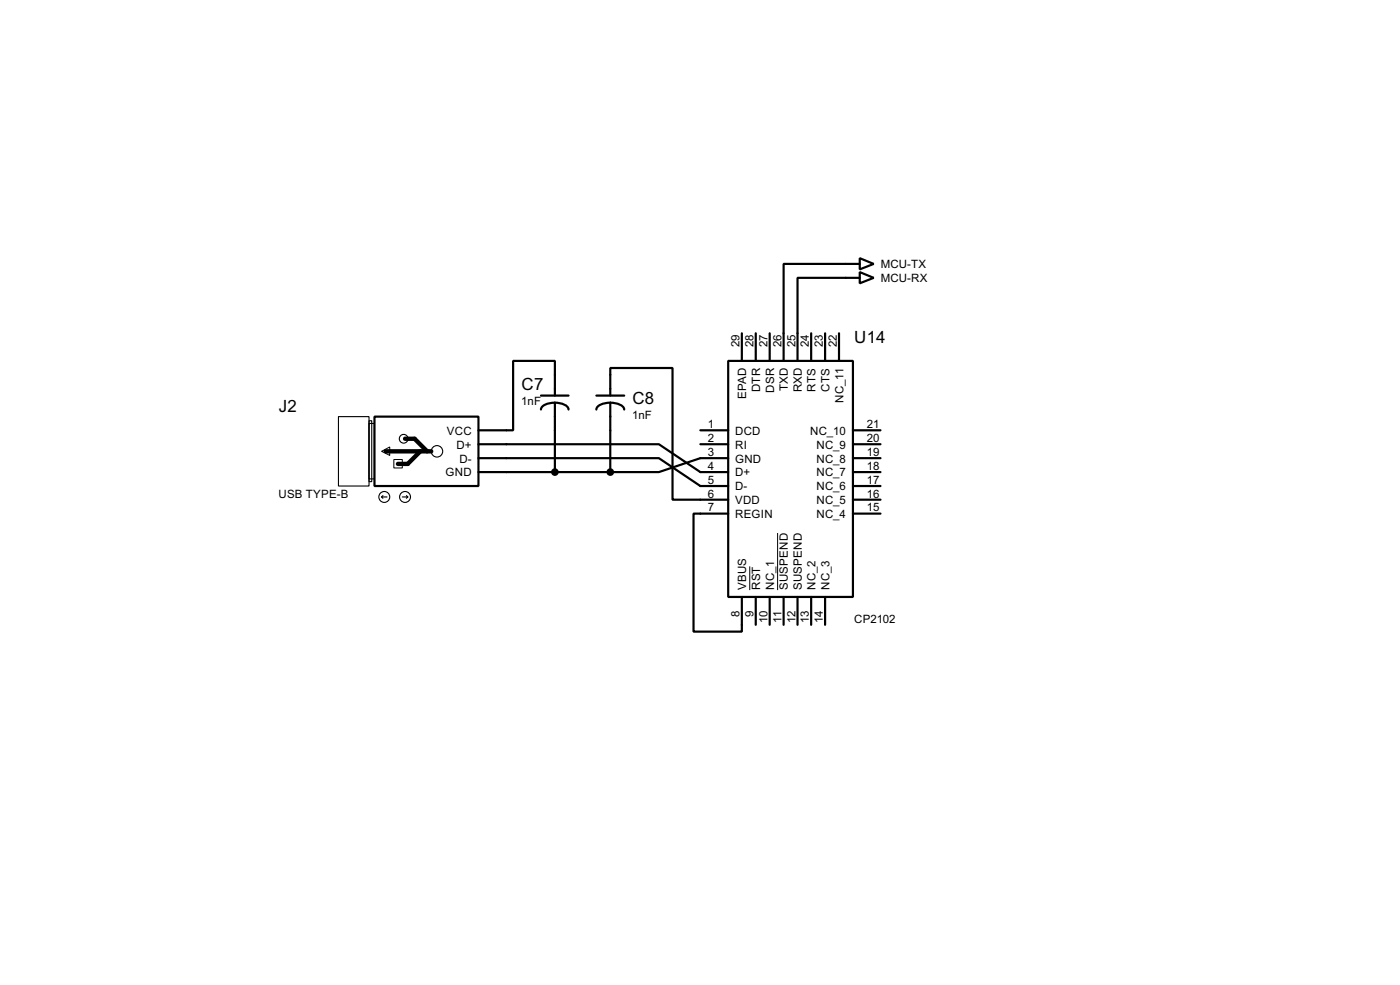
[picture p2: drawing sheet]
<svg xmlns="http://www.w3.org/2000/svg" width="256mm" height="180mm" viewBox="0 0 256 180" stroke-linecap="round" stroke-linejoin="round" font-family="sans-serif">
<g fill="none" stroke="#000" stroke-width=".4">
<path d="M157.5 47.3l2.6 1-2.6 1zM157.5 49.8l2.6 1.1-2.6 1zM157.5 48.3h-13.9v17.8M157.5 50.9h-11.4v15.2M68.6 76.3h19.1v12.7h-19.1zM99.1 72.4h5.1M101.7 72.4v-6.3h-7.7v12.7h-6.3M101.7 73.7a2.27 2.27 0 0 1 2.5 1.3M101.7 73.7a3.2 3.2 0 0 0-2.5 .9l-.1 .4M101.7 73.7v12.7M109.3 72.4h5.1M111.8 72.4v-5h11.4v24.1h10.2"/>
<path d="M111.8 73.7a3.3 3.3 0 0 1 2.4 .9l.2 .4M111.8 73.7a3.2 3.2 0 0 0-2.5 .9v.4M111.8 73.7v12.7M128.3 78.8h5.1M133.4 66.1h22.9v43.2h-22.9zM135.9 61v5.1M138.5 61v5.1M141 61v5.1M148.6 61v5.1M151.2 61v5.1M153.7 61v5.1M156.3 78.8h5"/>
<path d="M87.7 81.3h33l7.6 5.1h5.1M87.7 83.9h33l7.6 5.1h5.1M87.7 86.4h24.1M128.3 81.3h5.1M133.4 94h-6.3v21.6h8.8v-6.3M133.4 83.9h-5.1l-7.6 2.5h-8.9M156.3 86.4h5M156.3 81.3h5M156.3 83.9h5M156.3 89h5M156.3 91.5h5M156.3 94h5"/>
<path d="M138.5 109.3v5.1M141 109.3v5.1M143.6 109.3v5.1M146.1 109.3v5.1M148.6 109.3v5.1M151.2 109.3v5.1"/>
</g>
<path d="M69.9 82.6l1.5-.8v1.6zM72.2 84.1h1.5v1.6h-1.5zM142.5 97.6v10.4M137.4 103.6v4.4" fill="none" stroke="#000" stroke-width=".18"/>
<g fill="none" stroke="#000" stroke-width=".2">
<path d="M62 76.3h5.6v12.7h-5.6zM67.6 77.5h1v10.2h-1zM67.6 77h.5v11.2h-.5zM69.9 91h1M69.9 91l.3 .2M70.2 90.7l-.3 .3M73.7 91h1M74.5 90.7l.2 .3M74.7 91l-.2 .2"/>
<circle cx="70.4" cy="91" r="1"/>
<circle cx="73.9" cy="80.3" r=".8"/>
<circle cx="74.2" cy="91" r="1"/>
<circle cx="80" cy="82.6" r="1.05"/>
</g>
<path d="M70.7 82.6h8.3M74.2 80.3h1.8l2.3 2.3M77 82.6l-2.3 2.3h-1.8" fill="none" stroke="#000" stroke-width=".8"/>
<g fill="#000" stroke="#000" stroke-width=".4">
<circle cx="101.6" cy="86.4" r=".5"/>
<circle cx="111.8" cy="86.4" r=".5"/>
</g>
<g font-size="3.5">
<text x="156.5" y="62.8">U14</text>
<text x="95.6" y="71.3">C7</text>
<text x="51.1" y="75.5">J2</text>
<text x="115.9" y="73.9">C8</text>
</g>
<g font-size="2.4">
<text x="161.3" y="49.1">MCU-TX</text>
<text x="161.3" y="51.7">MCU-RX</text>
<text x="135.5" y="63.6" transform="rotate(-90 135.5 63.6)">29</text>
<text x="138.1" y="63.6" transform="rotate(-90 138.1 63.6)">28</text>
<text x="140.6" y="63.5" transform="rotate(-90 140.6 63.5)">27</text>
<text x="143.2" y="63.5" transform="rotate(-90 143.2 63.5)">26</text>
<text x="145.7" y="63.6" transform="rotate(-90 145.7 63.6)">25</text>
<text x="148.2" y="63.6" transform="rotate(-90 148.2 63.6)">24</text>
<text x="150.8" y="63.6" transform="rotate(-90 150.8 63.6)">23</text>
<text x="153.3" y="63.5" transform="rotate(-90 153.3 63.5)">22</text>
<text x="139.3" y="71.8" transform="rotate(-90 139.3 71.8)">DTR</text>
<text x="141.8" y="71.9" transform="rotate(-90 141.8 71.9)">DSR</text>
<text x="144.4" y="71.6" transform="rotate(-90 144.4 71.6)">TXD</text>
<text x="146.9" y="71.8" transform="rotate(-90 146.9 71.8)">RXD</text>
<text x="149.4" y="71.7" transform="rotate(-90 149.4 71.7)">RTS</text>
<text x="152" y="71.7" transform="rotate(-90 152 71.7)">CTS</text>
<text x="95.5" y="74.2">1nF</text>
<text x="115.8" y="76.8">1nF</text>
<text x="136.7" y="73.1" transform="rotate(-90 136.7 73.1)">EPAD</text>
<text x="154.5" y="73.7" transform="rotate(-90 154.5 73.7)">NC_11</text>
<text x="81.9" y="79.6">VCC</text>
<text x="83.6" y="82.1">D+</text>
<text x="129.7" y="78.3">1</text>
<text x="129.7" y="80.9">2</text>
<text x="129.7" y="83.5">3</text>
<text x="134.7" y="79.6">DCD</text>
<text x="134.7" y="82.1">RI</text>
<text x="148.4" y="79.6">NC_10</text>
<text x="149.6" y="82.1">NC_9</text>
<text x="158.8" y="78.3">21</text>
<text x="158.8" y="80.9">20</text>
<text x="158.8" y="83.5">19</text>
<text x="81.6" y="87.2">GND</text>
<text x="84.2" y="84.7">D-</text>
<text x="129.7" y="86">4</text>
<text x="129.7" y="88.5">5</text>
<text x="134.7" y="84.7">GND</text>
<text x="134.7" y="87.2">D+</text>
<text x="134.7" y="89.8">D-</text>
<text x="149.6" y="84.7">NC_8</text>
<text x="149.6" y="87.2">NC_7</text>
<text x="149.6" y="89.8">NC_6</text>
<text x="158.8" y="86">18</text>
<text x="158.8" y="88.5">17</text>
<text x="51" y="91.2">USB TYPE-B</text>
<text x="129.7" y="91.1">6</text>
<text x="129.7" y="93.6">7</text>
<text x="134.7" y="92.3">VDD</text>
<text x="134.7" y="94.8">REGIN</text>
<text x="149.6" y="92.3">NC_5</text>
<text x="149.6" y="94.8">NC_4</text>
<text x="158.8" y="91.1">16</text>
<text x="158.8" y="93.6">15</text>
<text x="136.7" y="108" transform="rotate(-90 136.7 108)">VBUS</text>
<text x="139.3" y="108" transform="rotate(-90 139.3 108)">RST</text>
<text x="141.8" y="108" transform="rotate(-90 141.8 108)">NC_1</text>
<text x="144.4" y="108" transform="rotate(-90 144.4 108)">SUSPEND</text>
<text x="146.9" y="108" transform="rotate(-90 146.9 108)">SUSPEND</text>
<text x="149.4" y="108" transform="rotate(-90 149.4 108)">NC_2</text>
<text x="152" y="108" transform="rotate(-90 152 108)">NC_3</text>
<text x="135.5" y="113" transform="rotate(-90 135.5 113)">8</text>
<text x="138.1" y="113" transform="rotate(-90 138.1 113)">9</text>
<text x="143.2" y="113.9" transform="rotate(-90 143.2 113.9)">11</text>
<text x="140.6" y="114.1" transform="rotate(-90 140.6 114.1)">10</text>
<text x="145.7" y="114.1" transform="rotate(-90 145.7 114.1)">12</text>
<text x="148.2" y="114.1" transform="rotate(-90 148.2 114.1)">13</text>
<text x="150.8" y="114.1" transform="rotate(-90 150.8 114.1)">14</text>
<text x="156.5" y="114">CP2102</text>
</g>
</svg>
